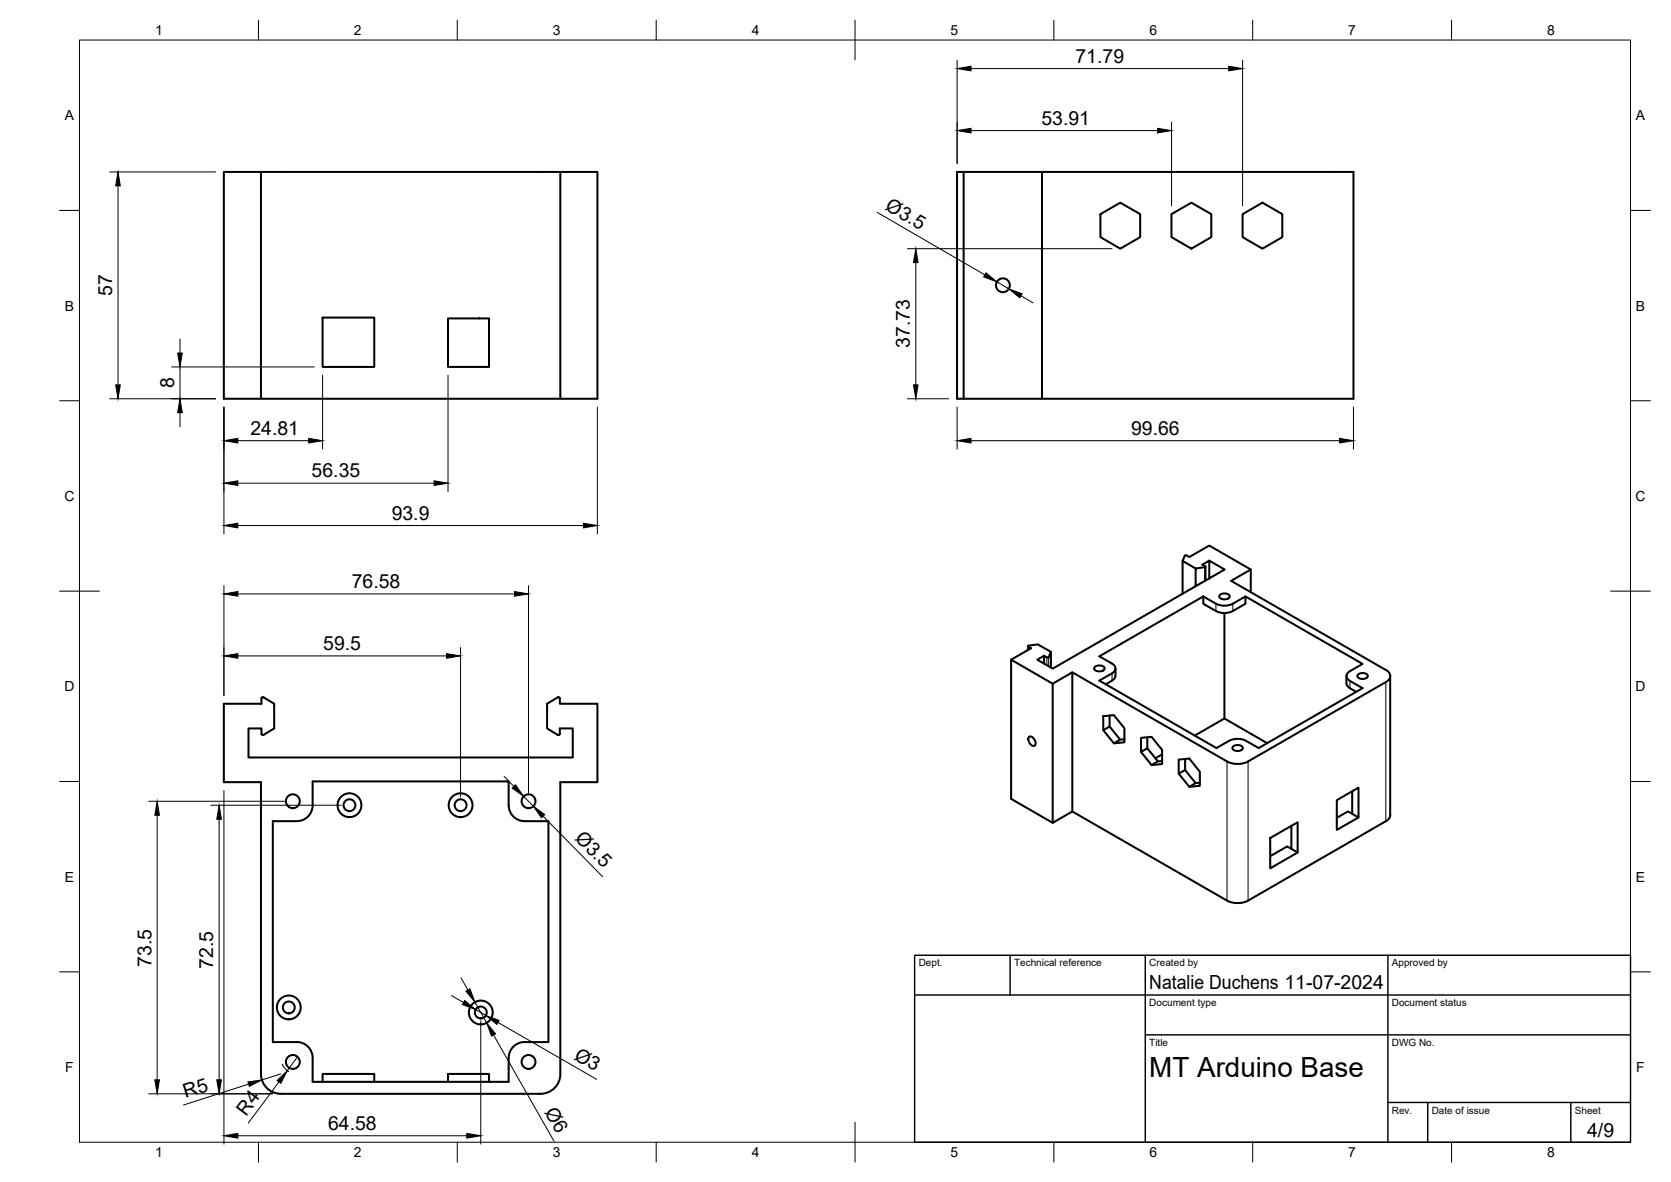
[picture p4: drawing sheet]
<svg xmlns="http://www.w3.org/2000/svg" width="420mm" height="297mm" viewBox="0 0 420 297" stroke-linecap="round" stroke-linejoin="round" font-family="sans-serif">
<!-- layer: Visible -->
<g fill="none" stroke="#000" stroke-width=".51">
<path d="M65.6 43.2v57M140.9 43.2h9.3v57h-93.9v-57h84.6v57M242.3 43.2h-1.7v57h99.7v-57h-78.3M242.3 43.2h19.7v57M242.3 43.2v57M276.7 53.8l5-2.9 5 2.9v5.8l-5 2.9-5-2.9zM294.6 53.8l5-2.9 5 2.9v5.8l-5 2.9-5-2.9zM312.4 53.8l5-2.9 5 2.9v5.8l-5 2.9-5-2.9zM81.1 79.8h13v12.4h-13zM112.6 80h10.4v12.2h-10.4zM297.9 139.7l-.6 1.3v8.2M297.9 139.6h.5l.6 .4 5.1-2.9 10.4 6v5.7"/>
<path d="M297.3 141l3.3 1.9M302.6 149.9l-26.2 15 3.2 1.9a1.3 1.3 0 0 1 .9 1.2 1.3 1.3 0 0 1-.9 1.2l-3.2 1.8 29.5 17 3.7-2.1 1.9-.2 1.8 .5 3.2 1.8 26.1-15.1-3.2-1.8a1.3 1.3 0 0 1-.8-1.2 1.3 1.3 0 0 1 .8-1.2l3.2-1.9-29.4-16.9-3.2 1.8M302.6 149.9v1.8l3.1 1.9 1.9 .4h1.3l1.1-.4M302.6 149.9l3.2 1.8 1.1 .4h2l1.1-.4M302.9 142.5l-2.3 .4v4.4M303.1 142.4v3.5M304.1 140.9l-1.8 1 .8 .4-.2 .2M304.1 145.4v-4.5l3.8 2.2-43.2 24.9-3.9-2.2 1.7-1M306.7 149.6a1.64 1.64 0 0 1 2.5 .3 1.54 1.54 0 0 1-2.6 0zM307.9 154.1v26.5M313.2 149.9v1.8l-3.2 1.9M314.5 143.1l-4.9 2.9 38.8 22.4"/>
<path d="M65.7 175.5l.2-.3h.4l2.6 1.7v6.2l-2.8 1.6-.4-.3v-1.3h-3.2v7.3h81.5v-7.3h-3.2v1.3M65.7 175.5v1.4h-9.4v19.7h9.3v73.3a5 5 0 0 0 5 5h65.3a5 5 0 0 0 5-5M140.8 175.5v1.4h9.4v19.7h-9.3v73.3M140.8 175.5l-.2-.3h-.3l-2.7 1.7v6.2l2.7 1.6h.3l.2-.3M254.2 165.8l10.5 6M258.5 162.4v1M262.5 166.8v-2l.7 .4h.4l.6-1.4v4M264.2 163.8l-3.3-1.9-2.2 .4-.2 .1 .7 .5-5 2.9v35l10.5 6 4.9-2.9 38.9 22.4a5.9 5.9 0 0 0 5.3 0M269.6 169l-4.9 2.8v35M275.2 167.7a1.64 1.64 0 0 1 2.5 .3 1.54 1.54 0 0 1-2.6 0zM277.4 180l2.7-.3 2.6 3.3v3.5l-2.6 .3-2.7-3.3zM279 179.8v2.8l-1.6 .9"/>
<path d="M280.5 168v1.8M280.5 169.8a1.49 1.49 0 0 1-.9 1.2l-1.6 1M338.5 169.9l.1 1.8a1.49 1.49 0 0 0 .8 1.2l1.6 1M341.4 169.6a1.64 1.64 0 0 1 2.5 .3 1.54 1.54 0 0 1-2.6 0zM348.4 171.4l-34.6 20M348.5 168.3a1.62 1.62 0 0 1 1.1 1.6 1.62 1.62 0 0 1-1.1 1.5M349.5 169.9l.1 34.9-.4 1-.7 .6M258.8 185.1a1.54 1.54 0 0 1 1.3 2.3 1.54 1.54 0 0 1-1.3-2.3zM279 182.6l2.7 3.3-1.6 .9M282.7 185.8l-1 .1M286.9 185.4l2.7-.2 2.6 3.3v3.5l-2.6 .3-2.7-3.3zM286.9 189l1.6-.9 2.6 3.2-1.5 1"/>
<path d="M288.5 185.3v2.8M292.2 191.2l-1.1 .1M292.2 189.6l-1.7 .9M296.4 190.9l2.6-.3 2.7 3.3v3.6l-2.7 .2-2.6-3.3zM298 190.7v2.8l-1.6 .9M298 193.5l2.6 3.3-1.6 .9M301.7 196.7l-1.1 .1M307.9 180.6l-7.5 4.3M307.9 180.6l10.7 6.2M310 187.7a1.64 1.64 0 0 1 2.5 .3 1.54 1.54 0 0 1-2.6 0zM313.8 191.4a5.9 5.9 0 0 1-5.3 0l-38.9-22.4v34.9M339.8 199l.2 .1"/>
<path d="M340 198.9v5.6M127.9 202.4v-6h-49.3v5.9a4 4 0 0 1-4 4.1h-6v55.5h6a4 4 0 0 1 4 4v6h49.3v-6M127.9 202.3a4 4 0 0 0 4 4.1h6v55.5h-6a4 4 0 0 0-4 4M319.4 210.6l6.9-4v7.6l-6.9 4zM324.7 207.5v5.8l1.6 .9M324.7 213.3l-1.1-.6-4.2 2.5M336.1 201.1l5.5-3.2v7.5l-5.5 3.2zM341.6 205.4l-2.7-1.5-2.8 1.6M348.4 206.4l-34.6 19.9M81.1 271.9v-2h13v2M112.6 271.9v-2h10.4v2"/>
<circle cx="252.2" cy="71.7" r="1.75"/>
<circle cx="73.6" cy="201.4" r="1.75"/>
<circle cx="87.9" cy="202.3" r="1.49"/>
<circle cx="87.9" cy="202.3" r="3"/>
<circle cx="115.8" cy="202.3" r="1.49"/>
<circle cx="115.8" cy="202.3" r="3"/>
<circle cx="132.9" cy="201.4" r="1.75"/>
<circle cx="72.6" cy="253.2" r="1.49"/>
<circle cx="72.6" cy="253.2" r="3"/>
<circle cx="120.9" cy="254.4" r="1.49"/>
<circle cx="120.9" cy="254.4" r="3"/>
<circle cx="73.6" cy="266.9" r="1.75"/>
<circle cx="132.9" cy="266.9" r="1.75"/>
</g>
<!-- layer: Visible Narrow -->
<path d="M302.9 142.5v3.5M305.7 151.7v1.9M310 151.7v1.9M258.6 162.5v.8M263.2 165.2v2M263.7 165.1v2.3M279.6 169.2v1.9M339.4 171.1v1.9M348.4 171.4v35M308.5 191.4v34.9M313.8 191.4v34.9" fill="none" stroke="#000" stroke-width=".25"/>
<!-- layer: BORDER -->
<g fill="none" stroke="#000" stroke-width=".25">
<path d="M20 10.1h390v276.9h-390zM65 5.1v5M115 5.1v5M165 5.1v5M215 5.1v10M265 5.1v5M315 5.1v5M365 5.1v5M15 52.9h5M410 52.9h5M15 100.7h5M410 100.7h5"/>
<path d="M15 148.6h10M405 148.6h10M15 196.4h5M410 196.4h5M15 244.2h5M410 244.2h5M65 287v5M115 287v5M165 287v5M215 282.1v9.9M265 287v5M315 287v5"/>
<path d="M365 287v5"/>
</g>
<!-- layer: TITLEBLOCK -->
<path d="M230 240.1h180v46.9h-180zM230 250h180M254 240.1v9.9M288 240.1v46.9M349 240.1v46.9M288 260.1h122M349 277.1h61M359 277.1v9.9M395 277.1v9.9" fill="none" stroke="#000" stroke-width=".36"/>
<!-- layer: FD_Dimensions -->
<g fill="none" stroke="#000" stroke-width=".25">
<path d="M240.7 15.1v26M244.2 17.2h64.7M312.4 15.1v36.6M244.2 32.8h46.9M294.6 30.7v21M27.6 43.2h26.6M29.7 46.7v50M220.5 53.3l27.1 15.8M228.2 62.5h51.4M230.3 66v30.7M250.7 70.8l3 1.8M256.7 74.3l3 1.8"/>
<path d="M43.2 92.2h35.8M45.3 85.2v3.5M45.3 92.2v8M81.1 94.3v18.5M112.6 94.3v29.2M27.6 100.2h26.6M45.3 103.7v3.5M56.3 102.3v31.9M59.8 110.8h17.8M150.2 102.3v31.9M228.2 100.2h10.4M240.7 102.3v10.5"/>
<path d="M244.2 110.8h92.6M340.3 102.3v10.5M59.8 132.1h86.9M59.8 121.4h49.4M56.3 147.2v27.6M59.8 149.3h69.6M132.9 147.2v52.1M59.8 164.8h52.5M115.8 162.7v37.6M56.3 198.7v88.8M126.7 195.1l2.5 2.5M37.4 201.4h34.1"/>
<path d="M39.5 204.9v66.5M53 202.4h32.8M55.1 205.9v65.5M131.7 200.1l2.4 2.5M136.6 205.1l14.9 15.2M113.5 250.2l3 1.7M115.9 245.8l1.8 3M119.4 251.8l3 5.3M119.6 253.7l2.6 1.5M120.9 256.5v31M125.2 256.9l24.8 14.3M37.4 274.9h31.1"/>
<path d="M62.5 272.4l-16.4 5.3M70.1 271.9l-7.7 10.3M70.6 269.9l-4.8 1.5M71 267.4l.5 .9 1.1 1M74.6 265.9l-2.4 3.2M124.1 260.1l15.2 26.7M59.8 285.4h57.6"/>
</g>
<g fill="#000" stroke="#000" stroke-width=".25">
<path d="M240.7 17.2l3.5-.6v1.2zM308.9 16.6l3.5 .6-3.5 .6zM240.7 32.8l3.5-.6v1.2zM291.1 32.2l3.5 .6-3.5 .6zM29.7 43.2l.5 3.5h-1.1zM230.3 62.5l.5 3.5h-1.1zM247.9 68.6l2.8 2.2-3.4-1.2zM253.7 72.6l3.3 1.2-.6 1.1zM29.1 96.7h1.1l-.5 3.5zM44.7 88.7h1.1l-.5 3.5zM229.7 96.7h1.1l-.5 3.5zM45.3 100.2l.5 3.5h-1.1z"/>
<path d="M56.3 110.8l3.5-.6v1.1zM77.6 110.2l3.5 .6-3.5 .5zM240.7 110.8l3.5-.6v1.1zM336.8 110.2l3.5 .6-3.5 .5zM56.3 132.1l3.5-.6v1.2zM56.3 121.4l3.5-.6v1.2zM109.2 120.8l3.4 .6-3.4 .6zM146.7 131.5l3.5 .6-3.5 .6zM56.3 149.3l3.5-.6v1.1zM129.4 148.7l3.5 .6-3.5 .5zM56.3 164.8l3.5-.5v1.1zM112.3 164.3l3.5 .5-3.5 .6z"/>
<path d="M128.8 198l.8-.8 2.1 2.9zM39.5 201.4l.6 3.5h-1.2zM55.1 202.4l.6 3.5h-1.2zM134.1 202.6l2.9 2.1-.9 .8zM116.8 251.4l2.8 2.3-3.4-1.3zM117.2 249.1l1-.6 1.2 3.3zM122.4 257.1l2.2 2.7-1 .6zM122.2 255.2l3.3 1.2-.6 1zM38.9 271.4h1.2l-.6 3.5zM54.5 271.4h1.2l-.6 3.5zM62.3 271.9l3.5-.5-3.1 1.6zM69.7 271.5l2.5-2.4-1.6 3.1z"/>
<path d="M56.3 285.4l3.5-.6v1.2zM117.4 284.8l3.5 .6-3.5 .6z"/>
</g>
<text font-size="7" x="289" y="270.6">MT Arduino Base</text>
<g font-size="4.9">
<text x="270.4" y="15.8">71.79</text>
<text x="261.9" y="31.4">53.91</text>
<text x="222.4" y="52.6" transform="rotate(30 222.4 52.6)">Ø3.5</text>
<text x="28.2" y="74.4" transform="rotate(-90 28.2 74.4)">57</text>
<text x="228.8" y="87.4" transform="rotate(-90 228.8 87.4)">37.73</text>
<text x="43.8" y="97.6" transform="rotate(-90 43.8 97.6)">8</text>
<text x="63" y="109.3">24.81</text>
<text x="284.4" y="109.3">99.66</text>
<text x="78.4" y="120">56.35</text>
<text x="98.5" y="130.6">93.9</text>
<text x="88.5" y="147.8">76.58</text>
<text x="81.3" y="163.4">59.5</text>
<text x="144.4" y="210.8" transform="rotate(45 144.4 210.8)">Ø3.5</text>
<text x="38.1" y="242.9" transform="rotate(-90 38.1 242.9)">73.5</text>
<text x="53.6" y="243.4" transform="rotate(-90 53.6 243.4)">72.5</text>
<text x="289" y="248.5">Natalie Duchens 11-07-2024</text>
<text x="144.1" y="266.1" transform="rotate(30 144.1 266.1)">Ø3</text>
<text x="46.7" y="276" transform="rotate(-18 46.7 276)">R5</text>
<text x="61.9" y="280.6" transform="rotate(-53 61.9 280.6)">R4</text>
<text x="136.9" y="279.4" transform="rotate(60 136.9 279.4)">Ø6</text>
<text x="82.5" y="284">64.58</text>
<text x="399.1" y="285.7">4/9</text>
</g>
<g font-size="3.5">
<text x="39" y="8.8">1</text>
<text x="89" y="8.8">2</text>
<text x="139" y="8.8">3</text>
<text x="189" y="8.8">4</text>
<text x="239" y="8.8">5</text>
<text x="289" y="8.8">6</text>
<text x="339" y="8.8">7</text>
<text x="389" y="8.8">8</text>
<text x="16.3" y="30.2">A</text>
<text x="411.3" y="30.2">A</text>
<text x="16.3" y="78">B</text>
<text x="411.3" y="78">B</text>
<text x="16.2" y="125.9">C</text>
<text x="411.2" y="125.9">C</text>
<text x="16.2" y="173.7">D</text>
<text x="411.2" y="173.7">D</text>
<text x="16.3" y="221.6">E</text>
<text x="411.3" y="221.6">E</text>
<text x="16.4" y="269.4">F</text>
<text x="411.4" y="269.4">F</text>
<text x="39" y="290.8">1</text>
<text x="89" y="290.8">2</text>
<text x="139" y="290.8">3</text>
<text x="189" y="290.8">4</text>
<text x="239" y="290.8">5</text>
<text x="289" y="290.8">6</text>
<text x="339" y="290.8">7</text>
<text x="389" y="290.8">8</text>
</g>
<g font-size="2.5">
<text x="231" y="242.9">Dept.</text>
<text x="255" y="242.9">Technical reference</text>
<text x="289" y="242.9">Created by</text>
<text x="350" y="242.9">Approved by</text>
<text x="289" y="252.8">Document type</text>
<text x="350" y="252.8">Document status</text>
<text x="289" y="262.9">Title</text>
<text x="350" y="262.9">DWG No.</text>
<text x="350" y="279.9">Rev.</text>
<text x="360" y="279.9">Date of issue</text>
<text x="396" y="279.9">Sheet</text>
</g>
</svg>
